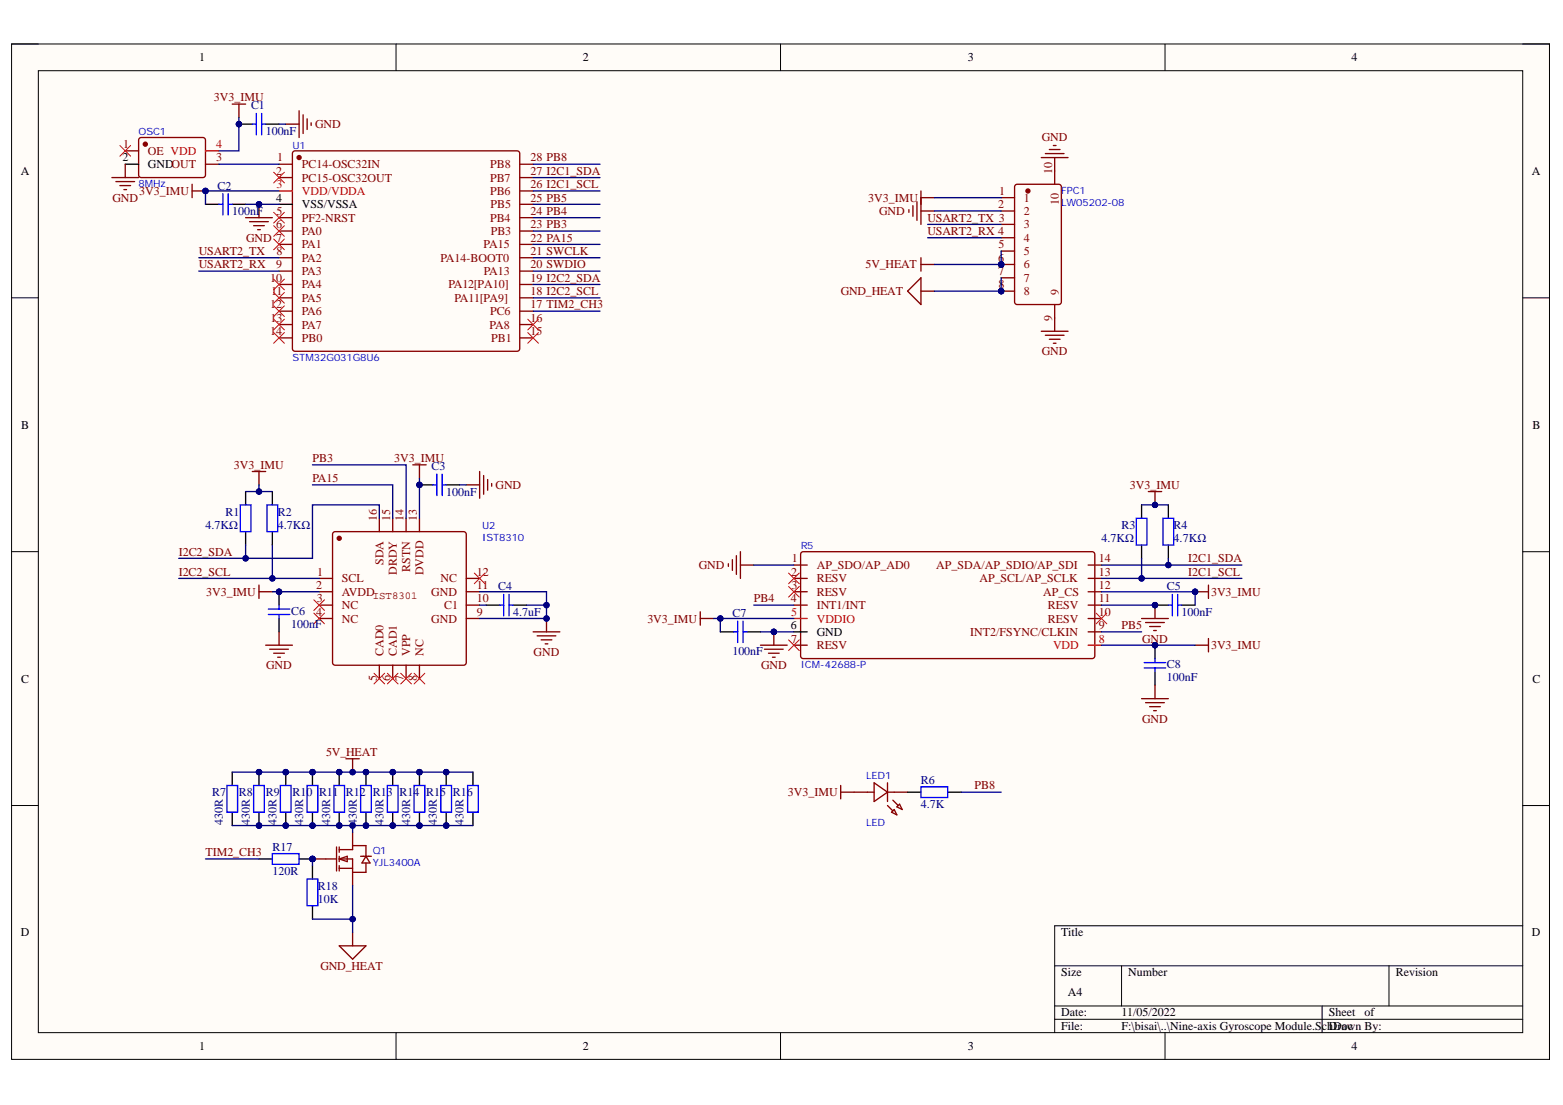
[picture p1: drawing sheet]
# Altium project Nine-axis Gyroscope Module.PrjPcb
1 sheet, 32 parts. Net scope: global (net labels, ports and power ports of the same name join across sheets).
Board file: Nine-axis Gyroscope Module.PcbDoc

## Sheet Nine-axis Gyroscope Module.SchDoc
size A4; SheetNumber: 1; SheetTotal: 1

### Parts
C1  100nF  [0402_C]
C2  100nF  [0402_C]
C3  100nF  [0402_C]
C4  4.7uF  [0402_C]
C5  100nF  [0402_C]
C6  100nF  [0402_C]
C7  100nF  [0402_C]
C8  100nF  [0402_C]
FPC1  LW05202-08  [FPC-SMD_8P-P0.50_LW05202-08]
LED1  LED  [LED0402-RD]
OSC1  8MHz  [OSC-SMD_4P-L2.0-W1.6-BL_ABRACON_AMPMAXXX]
Q1  YJL3400A  [SOT-23-3_L2.9-W1.3-P1.90-LS2.4-BR]
R1  4.7KΩ  [0402_R]
R2  4.7KΩ  [0402_R]
R3  4.7KΩ  [0402_R]
R4  4.7KΩ  [0402_R]
R5  ICM-42688-P  [LGA-14_L3.0-W2.5-P0.50-TL]
R6  4.7K  [0402_R]
R7  430R  [0402_R]
R8  430R  [0402_R]
R9  430R  [0402_R]
R10  430R  [0402_R]
R11  430R  [0402_R]
R12  430R  [0402_R]
R13  430R  [0402_R]
R14  430R  [0402_R]
R15  430R  [0402_R]
R16  430R  [0402_R]
R17  120R  [0402_R]
R18  10K  [0402_R]
U1  STM32G031G8U6  [UFQFPN-28_L4.0-W4.0-P0.50-BL]
U2  IST8310  [LGA-16-3*3]

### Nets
3V3_IMU: C1.1 C2.1 C3.1 C5.2 C6.2 C7.1 C8.2 FPC1.1 LED1.2(A) OSC1.4(VDD) R1.2 R2.2 R3.2 R4.2 R5.5(VDDIO) R5.8(VDD) R5.12(AP_CS) U1.3(VDD/VDDA) U2.2(AVDD) U2.13(DVDD)
5V_HEAT: FPC1.5 FPC1.6 R7.2 R8.2 R9.2 R10.2 R11.2 R12.2 R13.2 R14.2 R15.2 R16.2
GND: C1.2 C2.2 C3.2 C4.2 C5.1 C6.1 C7.2 C8.1 FPC1.2 FPC1.9 FPC1.10 OSC1.2(GND) R5.1(AP_SDO/AP_AD0) R5.6(GND) R5.11(RESV) U1.4(VSS/VSSA) U2.9(GND) U2.11(GND)
GND_HEAT: FPC1.7 FPC1.8 Q1.2(S) R18.2
I2C1_SCL: R3.1 R5.13(AP_SCL/AP_SCLK) U1.26(PB6)
I2C1_SDA: R4.1 R5.14(AP_SDA/AP_SDIO/AP_SDI) U1.27(PB7)
I2C2_SCL: R2.1 U1.18(PA11[PA9]) U2.1(SCL)
I2C2_SDA: R1.1 U1.19(PA12[PA10]) U2.16(SDA)
PA15: U1.22(PA15) U2.15(DRDY)
PB3: U1.23(PB3) U2.14(RSTN)
PB4: R5.4(INT1/INT) U1.24(PB4)
PB5: R5.9(INT2/FSYNC/CLKIN) U1.25(PB5)
PB8: R6.2 U1.28(PB8)
SWCLK: U1.21(PA14-BOOT0)
SWDIO: U1.20(PA13)
TIM2_CH3: R17.2 U1.17(PC6)
USART2_RX: FPC1.4 U1.9(PA3)
USART2_TX: FPC1.3 U1.8(PA2)
NetC4_1: C4.1 U2.10(C1)
NetLED1_1: LED1.1(K) R6.1
NetOSC1_3: OSC1.3(OUT) U1.1(PC14-OSC32IN)
NetQ1_1: Q1.1(G) R17.1 R18.1
NetQ1_3: Q1.3(D) R7.1 R8.1 R9.1 R10.1 R11.1 R12.1 R13.1 R14.1 R15.1 R16.1

Not connected (* = marked no-connect by the designer): OSC1 1(OE)*; R5 2(RESV)* 3(RESV)* 7(RESV)* 10(RESV)*; U1 2(PC15-OSC32OUT)* 5(PF2-NRST)* 6(PA0)* 7(PA1)* 10(PA4)* 11(PA5)* 12(PA6)* 13(PA7)* 14(PB0)* 15(PB1)* 16(PA8)*; U2 3(NC)* 4(NC)* 5(CAD0)* 6(CAD1)* 7(VPP)* 8(NC)* 12(NC)*
